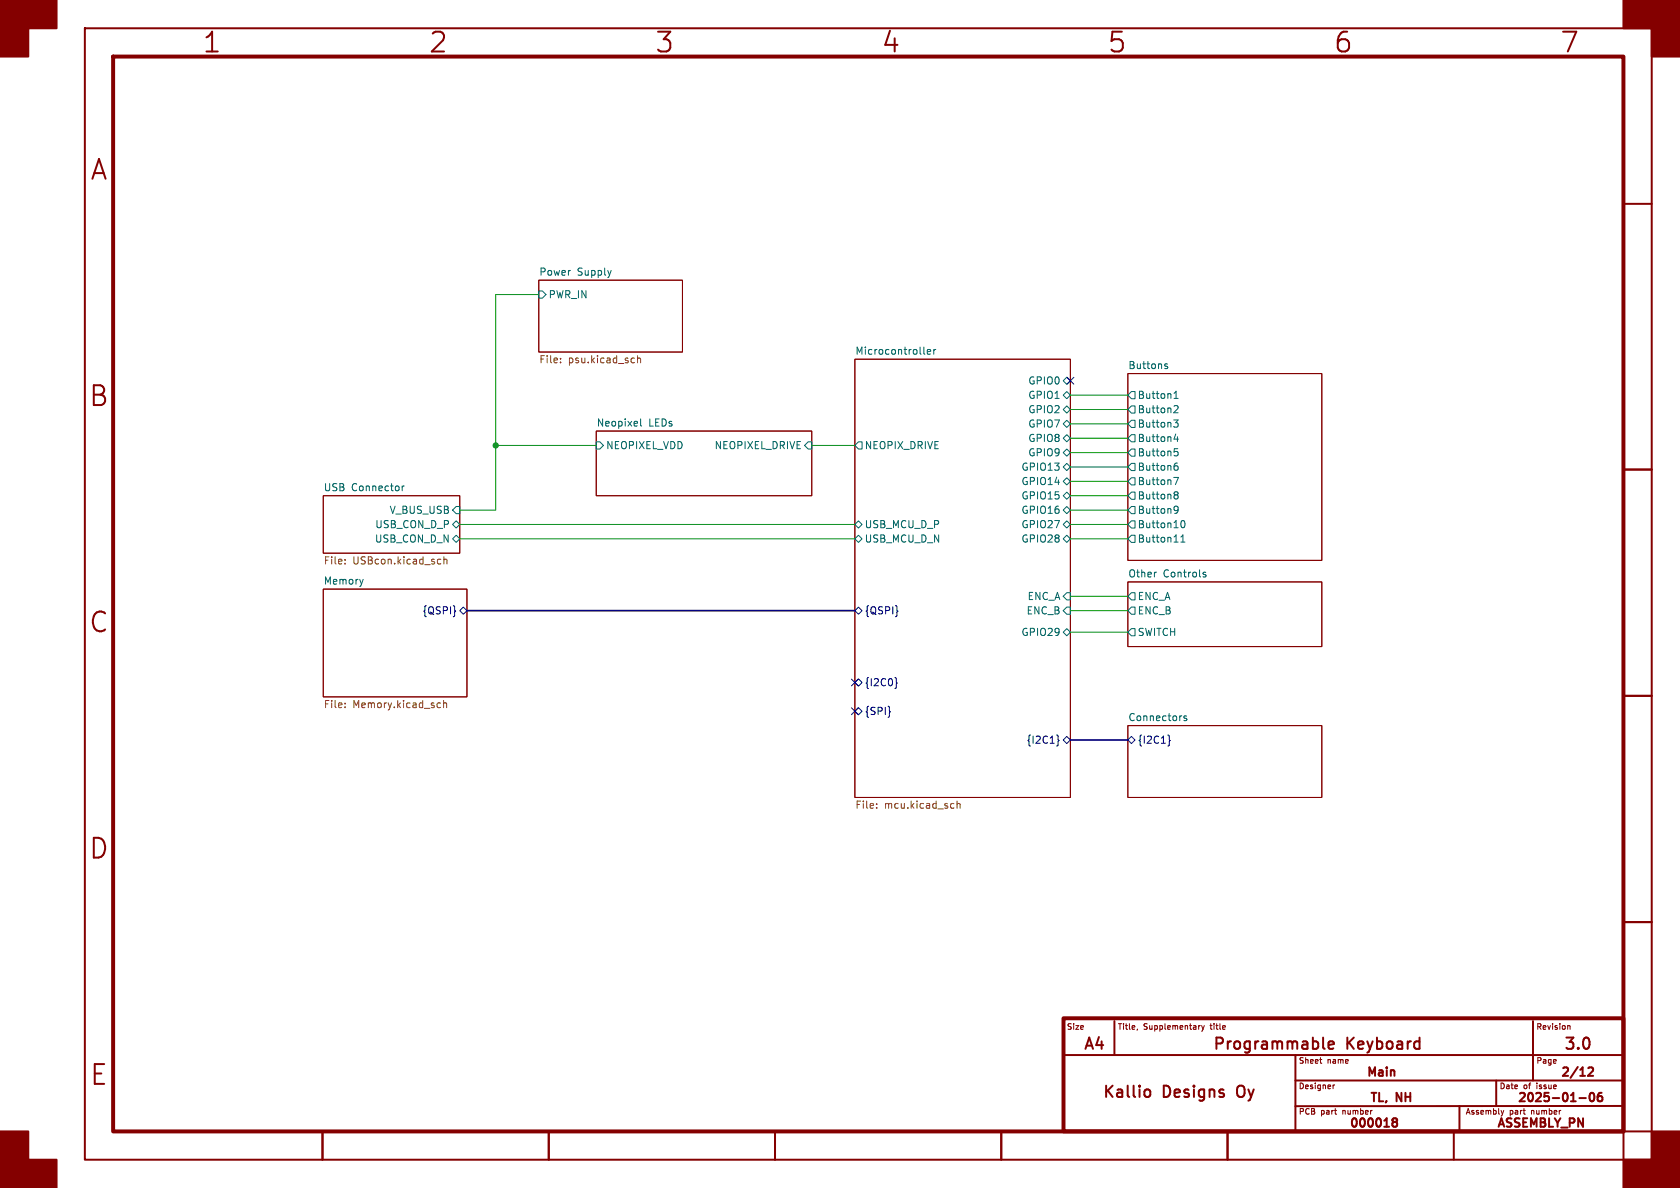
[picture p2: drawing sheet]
<svg xmlns="http://www.w3.org/2000/svg" width="297mm" height="210mm" viewBox="0 0 297 210" stroke-linecap="round" stroke-linejoin="round" font-family="sans-serif">
<g fill="none" stroke="#840000" stroke-width=".35">
<path d="M15 5h277v200h-277zM287 36h5M287 83h5M287 123h5M287 163h5M188 186.5h99M197 180.5v6M202.4 192.8a.54 .54 0 0 1 .5-.2 .54 .54 0 0 1 .5 .4v.5a.54 .54 0 0 1-.5 .4 .54 .54 0 0 1-.5-.2M229 186.5v13.5M229 191h58M233.9 183.4v1.7l.3 .3M234.9 184.7l.9-.1-.1-.4-.6-.1-.2 .3 .1 .9 .1 .1 .6-.1"/>
<path d="M246.4 198.3l-.3-.3 .3-.3 .5 .1 .1 .2-.3 .3M246.4 198.3l-.3 .3 .1 .4 .2 .2 .5-.1 .1-.2-.1-.4-.2-.2M246.4 198.3h.3M250.8 184.1l.2 .1M251 183.4v2M251 185.3l-.2 .1M258 195.5v4.5M264.5 191v4.5M271 180.5v10.5M279.2 194.1h1.2M280.8 188.8l.6-.1 .2 .1v.3l-.9 1.1h.9M281.1 193.3l.3-.1a.81 .81 0 0 1 .5 .6 .81 .81 0 0 1-.3 .8l-.1 .1a.81 .81 0 0 1-.4-1.4z"/>
<path d="M283.1 193.2a.59 .59 0 0 0-.7 .6v.6l.2 .2 .4 .1 .2-.2 .1-.5-.2-.2h-.4l-.3 .2M287 195.5h-58M57 200v5M97 200v5M137 200v5M177 200v5M181 200h111M217 200v5M257 200v5M287 200v5"/>
</g>
<path d="M20 10h267v190h-267zM188 180h99v20h-99z" fill="none" stroke="#840000" stroke-width=".7"/>
<g fill="#840000" stroke="#840000" stroke-width=".35">
<path d="M0 0h10v5h-5v5h-5z"/>
<path d="M0 200h5v5h5v5h-10z"/>
<path d="M287 0h10v10h-5v-5h-5z"/>
<path d="M292 200h5v10h-10v-5h5z"/>
</g>
<g fill="none" stroke="#840000" stroke-width=".18">
<path d="M95.2 49.5h25.4v12.7h-25.4zM105.4 76.2h38.1v11.4h-38.1zM151.1 63.5h38.1v77.5h-38.1zM199.4 66h34.3v33.1h-34.3zM57.1 87.6h24.2v10.2h-24.2zM57.1 104.1h25.4v19.1h-25.4zM199.4 102.9h34.3v11.4h-34.3zM199.4 128.3h34.3v12.7h-34.3zM201.1 181.9l-.1 .2M212.1 181.3h.1M212.4 181.3l.3 .7M212.7 182l-.3 .3"/>
<path d="M212.9 181.3l-.2 .7M233.3 187.3h.4M233.6 188h.1M235.7 191.8v.7M236 191.8l-.3 .2M265.4 196.3l.2 .7M265.6 197l-.1 .2M265.8 196.3l-.2 .7M277.2 181.3h.3l.1 .7"/>
</g>
<g fill="none" stroke="#000084" stroke-width=".18">
<path d="M188.6 66.7l1.2 1.2M189.8 66.7l-1.2 1.2M80.4 108h.2l-.2 .1M81.3 108l.6-.7 .6 .7-.6 .6zM151.8 107.3l.6 .7-.6 .6-.7-.6zM158.2 119.8l.2 .2v.6l.2 .1-.2 .2v.6l-.2 .2M158.6 108h.1l-.1 .1M150.5 120l1.2 1.3M150.5 125.1l1.2 1.2M151.1 120.7l.7-.7 .6 .7-.6 .6zM151.1 125.7l.7-.6 .6 .6-.6 .7zM151.7 120l-1.2 1.3"/>
<path d="M151.7 125.1l-1.2 1.2M157.3 125.8h.1l-.1 .1M186.8 129.9l.3 .2v.6l.1 .2-.1 .2v.6l-.3 .2M188 130.8l.6-.6 .6 .6-.6 .6zM199.4 130.8l.6-.6 .7 .6-.7 .6zM206.5 129.9l.2 .2v.6l.2 .2-.2 .2v.6l-.2 .2"/>
</g>
<g fill="none" stroke="#006464" stroke-width=".18">
<path d="M95.2 51.4h.7l.6 .7-.6 .6h-.7zM105.4 78.1h.6l.7 .6-.7 .7h-.6zM113.3 74.1v1l.1 .2M142.9 78.1h.6v1.3h-.6l-.7-.7zM151.8 78.1h.6v1.3h-.6l-.7-.7zM163.3 62.4l.2 .2M163.9 62.2l.6-.1v-.3h-.4l-.2 .2 .1 .6h.5M165.1 61.8v.8M165.4 61.8l-.3 .2M188 69.9l.6-.7 .6 .7-.6 .6zM188 67.3l.6-.6 .6 .6-.6 .6zM188 72.4l.6-.6 .6 .6-.6 .6z"/>
<path d="M188 77.5l.6-.7 .6 .7-.6 .6zM188 74.9l.6-.6 .6 .6-.6 .7zM200 69.2h.7v1.3h-.7l-.6-.6zM200 76.8h.7v1.3h-.7l-.6-.6zM200 74.3h.7v1.3h-.7l-.6-.7zM200 79.4h.7v1.2h-.7l-.6-.6zM200 71.8h.7v1.2h-.7l-.6-.6zM205.9 64.6l.5 .3-.1 .3-.4-.1M206.4 64.4l-.3-.1-.2 .2M207.5 74.2h.8l-.4 .5 .3 .1 .1 .5-.3 .2h-.3M207.6 70.4h.7M207.6 69.5l.3-.3v1.2"/>
<path d="M207.6 71.8l.4-.1 .3 .4-.8 .9h.8M207.6 79.9l.4-.1 .3 .2-.1 .5h-.6M207.6 79.3h.6M207.9 76.7l-.3 .9h.7M208.2 77.2v.8M71.1 85.9v.9M71.5 85.9l-.4 .3M80 92.7l.6-.6 .7 .6-.7 .6zM80 95.3l.6-.7 .7 .7-.7 .6zM80.6 89.5h.7v1.3h-.7l-.6-.6zM151.1 95.3l.7-.7 .6 .7-.6 .6zM151.1 92.7l.7-.6 .6 .6-.6 .6z"/>
<path d="M188 80l.6-.6 .6 .6-.6 .6zM188 92.7l.6-.6 .6 .6-.6 .6zM188 95.3l.6-.7 .6 .7-.6 .6zM188 87.6l.6-.6 .6 .6-.6 .7zM188 85.1l.6-.6 .6 .6-.6 .6zM188 82.6l.6-.7 .6 .7-.6 .6zM188 90.2l.6-.7 .6 .7-.6 .6zM200 81.9h.7v1.3h-.7l-.6-.6zM200 84.5h.7v1.2h-.7l-.6-.6zM200 87h.7v1.3h-.7l-.6-.7zM200 89.5h.7v1.3h-.7l-.6-.6zM200 94.6h.7v1.3h-.7l-.6-.6z"/>
<path d="M200 92.1h.7v1.2h-.7l-.6-.6zM207.5 84.4h.8l-.5 1.3M207.7 82.4l.3-.1 .3 .3-.1 .5h-.5M207.7 87l.3-.1 .2 .2 .1 .1-.3 .3M207.7 89.5h.3l.2 .1a.84 .84 0 0 1-.3 1.1h-.2M207.7 87.4l.1 .1M207.8 87.5h.2M207.8 87.5h-.1M208 87.5l.3 .2-.1 .4-.2 .1-.3-.1M208.2 81.9h-.4l-.2 .3M208.3 90l-.3 .3-.3-.1M208.8 95.8h.7"/>
<path d="M208.8 94.9l.3-.3v1.2M208.9 92.1l.2-.1a.68 .68 0 0 1 .4 .7 .68 .68 0 0 1-.4 .6l-.2-.1-.1-.4zM64.2 102.4l-.3 .9M188.6 104.8h.6v1.2h-.6l-.6-.6zM188.6 107.3h.6v1.3h-.6l-.6-.6zM188.6 111.1l.6 .7-.6 .6-.6-.6zM200 107.3h.7v1.3h-.7l-.6-.6zM200 111.1h.7v1.3h-.7l-.6-.6zM200 104.8h.7v1.2h-.7l-.6-.6zM204.3 101.1h.1M212.7 101.2h.5M212.7 101.5l.5 .1v.2l-.2 .2-.3-.1"/>
<path d="M209.8 126.6l-.3-.1-.2 .2v.2l.5 .1v.3h-.5"/>
</g>
<g fill="none" stroke="#725600" stroke-width=".18">
<path d="M99.1 64v.1M99.1 63.4v.1M112.7 62.9v1.2M112.7 63.4l.2-.1 .3 .1 .1 .7M61 99.6v.1M61 98.9v.1M77.6 98.9h.3M77.9 99.6l-.3 .1M78.5 99l.2-.1h.3v.8M78.5 98.4v1.3M61 124.3v.1M61 125v.1"/>
<path d="M77.5 124.3h.4M77.9 125l-.4 .1M78.4 124.4l.2-.1h.3l.1 .8M78.4 123.8v1.3M155 142.8v.1M155 142.1v.1M168.5 142l.1 .1M168.6 142.8l-.1 .1M169.2 141.6v1.3M169.2 142.2l.2-.2 .3 .1v.8"/>
</g>
<path d="M82.5 108h68.6M189.2 130.8h10.2" fill="none" stroke="#000084" stroke-width=".3"/>
<g fill="none" stroke="#009600" stroke-width=".18">
<path d="M95.2 52.1h-7.6v38.1h-6.3M87.6 78.7h17.8M143.5 78.7h7.6M189.2 77.5h10.2M189.2 69.9h10.2M189.2 72.4h10.2M189.2 74.9h10.2M81.3 95.3h69.8M81.3 92.7h69.8M189.2 95.3h10.2M189.2 87.6h10.2M189.2 92.7h10.2"/>
<path d="M189.2 90.2h10.2M189.2 80h10.2M189.2 85.1h10.2M189.2 82.6h10.2M189.2 105.4h10.2M189.2 108h10.2M189.2 111.8h10.2"/>
</g>
<circle cx="87.6" cy="78.7" r=".46" fill="#009600" stroke="#009600" stroke-width=".18"/>
<g font-size="4.9" fill="#840000">
<text x="35.7" y="9.8">1</text>
<text x="75.7" y="9.8">2</text>
<text x="115.7" y="9.8">3</text>
<text x="155.7" y="9.8">4</text>
<text x="195.7" y="9.8">5</text>
<text x="235.7" y="9.8">6</text>
<text x="275.7" y="9.8">7</text>
<text x="15.8" y="32.3">A</text>
<text x="15.6" y="72.3">B</text>
<text x="15.6" y="112.3">C</text>
<text x="15.6" y="152.3">D</text>
<text x="15.7" y="192.3">E</text>
</g>
<g font-size="2.8" fill="#840000">
<text x="191.4" y="186">A4</text>
<text x="214.2" y="186">Programmable</text>
<text x="238" y="186">Keyboard</text>
<text x="276.3" y="186">3.0</text>
<text x="194.7" y="194.5">Kallio</text>
<text x="205.6" y="194.5">Designs</text>
<text x="219.3" y="194.5">Oy</text>
</g>
<g font-size="2.1" fill="#840000">
<text x="241.5" y="190.8">Main</text>
<text x="275.7" y="190.8">2/12</text>
<text x="241.9" y="195.3">TL,</text>
<text x="246.9" y="195.3">NH</text>
<text x="268.1" y="195.3">2025-01-06</text>
<text x="238.3" y="199.8">000018</text>
<text x="264.4" y="199.8">ASSEMBLY_PN</text>
</g>
<g font-size="1.8" fill="#006464">
<text x="95.2" y="48.8">Power</text>
<text x="96.9" y="52.9">PWR_IN</text>
<text x="102" y="48.8">Supply</text>
<text x="151.1" y="62.8">Microcontroller</text>
<text x="199.4" y="65.3">Buttons</text>
<text x="181.7" y="70.7">GPIO1</text>
<text x="181.7" y="68.2">GPIO0</text>
<text x="201" y="70.7">Button1</text>
<text x="105.4" y="75.5">Neopixel</text>
<text x="114.7" y="75.5">LEDs</text>
<text x="181.7" y="73.3">GPIO2</text>
<text x="181.7" y="75.8">GPIO7</text>
<text x="201" y="75.8">Button3</text>
<text x="201" y="73.3">Button2</text>
<text x="107.1" y="79.6">NEOPIXEL_VDD</text>
<text x="126.2" y="79.6">NEOPIXEL_DRIVE</text>
<text x="152.8" y="79.6">NEOPIX_DRIVE</text>
<text x="180.5" y="83.4">GPIO13</text>
<text x="181.7" y="78.3">GPIO8</text>
<text x="181.7" y="80.9">GPIO9</text>
<text x="201" y="78.3">Button4</text>
<text x="201" y="80.9">Button5</text>
<text x="201" y="83.4">Button6</text>
<text x="57.1" y="86.9">USB</text>
<text x="62.1" y="86.9">Connector</text>
<text x="180.5" y="88.5">GPIO15</text>
<text x="180.5" y="86">GPIO14</text>
<text x="201" y="86">Button7</text>
<text x="201" y="88.5">Button8</text>
<text x="66.2" y="93.6">USB_CON_D_P</text>
<text x="68.8" y="91">V_BUS_USB</text>
<text x="152.8" y="93.6">USB_MCU_D_P</text>
<text x="180.5" y="93.6">GPIO27</text>
<text x="180.5" y="91">GPIO16</text>
<text x="201" y="91">Button9</text>
<text x="201" y="93.6">Button10</text>
<text x="66.2" y="96.1">USB_CON_D_N</text>
<text x="152.8" y="96.1">USB_MCU_D_N</text>
<text x="180.5" y="96.1">GPIO28</text>
<text x="201" y="96.1">Button11</text>
<text x="57.1" y="103.4">Memory</text>
<text x="181.6" y="106.3">ENC_A</text>
<text x="199.4" y="102.2">Other</text>
<text x="201" y="106.3">ENC_A</text>
<text x="205.6" y="102.2">Controls</text>
<text x="180.5" y="112.6">GPIO29</text>
<text x="181.4" y="108.8">ENC_B</text>
<text x="201" y="108.8">ENC_B</text>
<text x="201" y="112.6">SWITCH</text>
<text x="199.4" y="127.6">Connectors</text>
</g>
<g font-size="1.8" fill="#725600">
<text x="95.2" y="64.5">File:</text>
<text x="100.5" y="64.5">psu.kicad_sch</text>
<text x="57.1" y="100.1">File:</text>
<text x="62.4" y="100.1">USBcon.kicad_sch</text>
<text x="57.1" y="125.5">File:</text>
<text x="62.4" y="125.5">Memory.kicad_sch</text>
<text x="151.1" y="143.3">File:</text>
<text x="156.4" y="143.3">mcu.kicad_sch</text>
</g>
<g font-size="1.8" fill="#000084">
<text x="74.6" y="108.8">{QSPI}</text>
<text x="152.8" y="108.8">{QSPI}</text>
<text x="152.8" y="121.5">{I2C0}</text>
<text x="152.8" y="126.6">{SPI}</text>
<text x="181.4" y="131.7">{I2C1}</text>
<text x="201" y="131.7">{I2C1}</text>
</g>
<g font-size="1.4" fill="#840000">
<text x="188.5" y="182.3">Size</text>
<text x="197.5" y="182.3">Title,</text>
<text x="202.3" y="182.3">Supplementary</text>
<text x="214.4" y="182.3">title</text>
<text x="271.5" y="182.3">Revision</text>
<text x="229.5" y="188.3">Sheet</text>
<text x="234.8" y="188.3">name</text>
<text x="271.5" y="188.3">Page</text>
<text x="229.5" y="192.8">Designer</text>
<text x="229.5" y="197.3">PCB</text>
<text x="233.6" y="197.3">part</text>
<text x="237.7" y="197.3">number</text>
<text x="259" y="197.3">Assembly</text>
<text x="265" y="192.8">Date</text>
<text x="267" y="197.3">part</text>
<text x="269.4" y="192.8">of</text>
<text x="271.1" y="197.3">number</text>
<text x="272" y="192.8">issue</text>
</g>
</svg>
